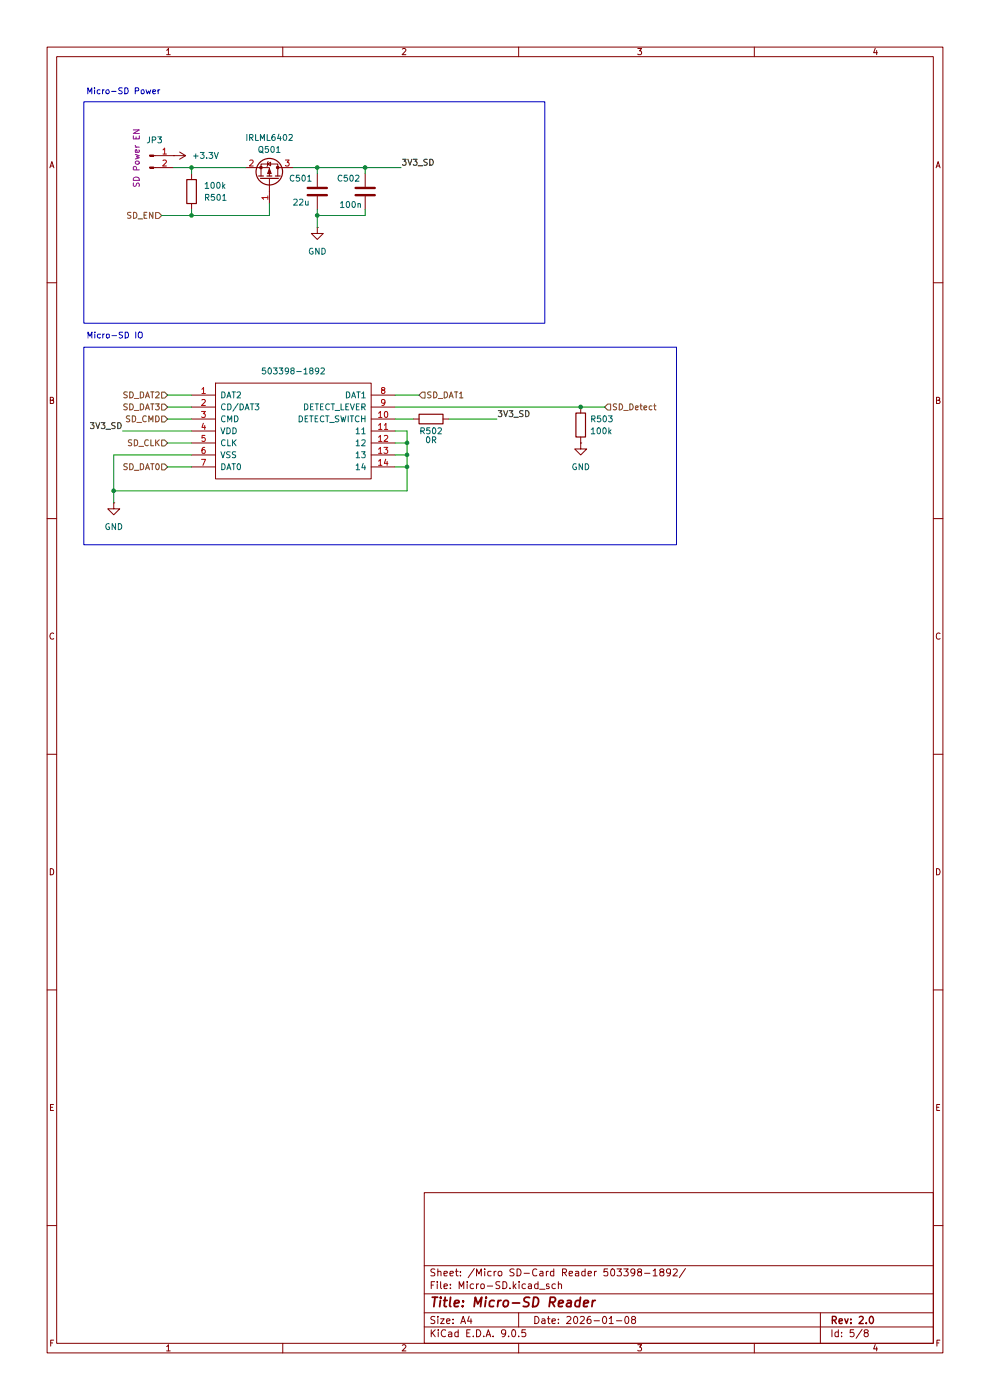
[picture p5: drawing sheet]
(kicad_sch
 (version 20250114)
 (generator "eeschema")
 (generator_version "9.0")
 (paper "A4" portrait)
 (title_block
  (title "Micro-SD Reader")
  (date "2026-01-08")
  (rev "2.0"))
 (lib_symbols
  (symbol "Connector:503398-1892"
   (pin_names
    (offset 0.762)) (exclude_from_sim no) (in_bom yes) (on_board yes)
   (property "Reference" "J" (at 39.37 7.62 0) (effects (font (size 1.27 1.27)) (justify left)))
   (property "Value" "503398-1892" (at 39.37 5.08 0) (effects (font (size 1.27 1.27)) (justify left)))
   (property "Footprint" "5033981892" (at 39.37 2.54 0) (effects (font (size 1.27 1.27)) (justify left) (hide yes)))
   (property "Datasheet" "http://www.molex.com/webdocs/datasheets/pdf/en-us//5033981892_MEMORY_CARD_SOCKET.pdf" (at 39.37 0 0) (effects (font (size 1.27 1.27)) (justify left) (hide yes)))
   (property "Description" "MicroSD SMT Push-Push 1.28mm height MicroSD SMT Push-Push 1.28mm height" (at 0 0 0) (effects (font (size 1.27 1.27)) (hide yes)))
   (property "Description_1" "MicroSD SMT Push-Push 1.28mm height MicroSD SMT Push-Push 1.28mm height" (at 39.37 -2.54 0) (effects (font (size 1.27 1.27)) (justify left) (hide yes)))
   (property "Height" "1.28" (at 39.37 -5.08 0) (effects (font (size 1.27 1.27)) (justify left) (hide yes)))
   (property "Mouser Part Number" "538-503398-1892" (at 39.37 -7.62 0) (effects (font (size 1.27 1.27)) (justify left) (hide yes)))
   (property "Mouser Price/Stock" "https://www.mouser.co.uk/ProductDetail/Molex/503398-1892?qs=b0v8CoHHvSMxV%252BW12iKaSg%3D%3D" (at 39.37 -10.16 0) (effects (font (size 1.27 1.27)) (justify left) (hide yes)))
   (property "Manufacturer_Name" "Molex" (at 39.37 -12.7 0) (effects (font (size 1.27 1.27)) (justify left) (hide yes)))
   (property "Manufacturer_Part_Number" "503398-1892" (at 39.37 -15.24 0) (effects (font (size 1.27 1.27)) (justify left) (hide yes)))
   (symbol "503398-1892_0_0"
    (pin passive line (at 0 0 0) (length 5.08) (name "DAT2" (effects (font (size 1.27 1.27)))) (number "1" (effects (font (size 1.27 1.27)))))
    (pin passive line (at 0 -2.54 0) (length 5.08) (name "CD/DAT3" (effects (font (size 1.27 1.27)))) (number "2" (effects (font (size 1.27 1.27)))))
    (pin passive line (at 0 -5.08 0) (length 5.08) (name "CMD" (effects (font (size 1.27 1.27)))) (number "3" (effects (font (size 1.27 1.27)))))
    (pin passive line (at 0 -7.62 0) (length 5.08) (name "VDD" (effects (font (size 1.27 1.27)))) (number "4" (effects (font (size 1.27 1.27)))))
    (pin passive line (at 0 -10.16 0) (length 5.08) (name "CLK" (effects (font (size 1.27 1.27)))) (number "5" (effects (font (size 1.27 1.27)))))
    (pin passive line (at 0 -12.7 0) (length 5.08) (name "VSS" (effects (font (size 1.27 1.27)))) (number "6" (effects (font (size 1.27 1.27)))))
    (pin passive line (at 0 -15.24 0) (length 5.08) (name "DAT0" (effects (font (size 1.27 1.27)))) (number "7" (effects (font (size 1.27 1.27)))))
    (pin passive line (at 43.18 0 180) (length 5.08) (name "DAT1" (effects (font (size 1.27 1.27)))) (number "8" (effects (font (size 1.27 1.27)))))
    (pin passive line (at 43.18 -2.54 180) (length 5.08) (name "DETECT_LEVER" (effects (font (size 1.27 1.27)))) (number "9" (effects (font (size 1.27 1.27)))))
    (pin passive line (at 43.18 -5.08 180) (length 5.08) (name "DETECT_SWITCH" (effects (font (size 1.27 1.27)))) (number "10" (effects (font (size 1.27 1.27)))))
    (pin passive line (at 43.18 -7.62 180) (length 5.08) (name "11" (effects (font (size 1.27 1.27)))) (number "11" (effects (font (size 1.27 1.27)))))
    (pin passive line (at 43.18 -10.16 180) (length 5.08) (name "12" (effects (font (size 1.27 1.27)))) (number "12" (effects (font (size 1.27 1.27)))))
    (pin passive line (at 43.18 -12.7 180) (length 5.08) (name "13" (effects (font (size 1.27 1.27)))) (number "13" (effects (font (size 1.27 1.27)))))
    (pin passive line (at 43.18 -15.24 180) (length 5.08) (name "14" (effects (font (size 1.27 1.27)))) (number "14" (effects (font (size 1.27 1.27))))))
   (symbol "503398-1892_0_1"
    (polyline (pts (xy 5.08 2.54) (xy 38.1 2.54) (xy 38.1 -17.78) (xy 5.08 -17.78) (xy 5.08 2.54)) (stroke (width 0.1524) (type solid)) (fill (type none))))
   (embedded_fonts no))
  (symbol "Connector:Conn_01x02_Pin"
   (pin_names
    (offset 1.016) (hide yes)) (exclude_from_sim no) (in_bom yes) (on_board yes)
   (property "Reference" "J" (at 0 2.54 0) (effects (font (size 1.27 1.27))))
   (property "Value" "Conn_01x02_Pin" (at 0 -5.08 0) (effects (font (size 1.27 1.27))))
   (property "Footprint" "" (at 0 0 0) (effects (font (size 1.27 1.27)) (hide yes)))
   (property "Datasheet" "~" (at 0 0 0) (effects (font (size 1.27 1.27)) (hide yes)))
   (property "Description" "Generic connector, single row, 01x02, script generated" (at 0 0 0) (effects (font (size 1.27 1.27)) (hide yes)))
   (property "ki_locked" "" (at 0 0 0) (effects (font (size 1.27 1.27))))
   (symbol "Conn_01x02_Pin_1_1"
    (rectangle (start 0.8636 0.127) (end 0 -0.127) (stroke (width 0.1524) (type default)) (fill (type outline)))
    (rectangle (start 0.8636 -2.413) (end 0 -2.667) (stroke (width 0.1524) (type default)) (fill (type outline)))
    (polyline (pts (xy 1.27 0) (xy 0.8636 0)) (stroke (width 0.1524) (type default)) (fill (type none)))
    (polyline (pts (xy 1.27 -2.54) (xy 0.8636 -2.54)) (stroke (width 0.1524) (type default)) (fill (type none)))
    (pin passive line (at 5.08 0 180) (length 3.81) (name "Pin_1" (effects (font (size 1.27 1.27)))) (number "1" (effects (font (size 1.27 1.27)))))
    (pin passive line (at 5.08 -2.54 180) (length 3.81) (name "Pin_2" (effects (font (size 1.27 1.27)))) (number "2" (effects (font (size 1.27 1.27))))))
   (embedded_fonts no))
  (symbol "Device:C"
   (pin_numbers (hide yes))
   (pin_names
    (offset 0.254)) (exclude_from_sim no) (in_bom yes) (on_board yes)
   (property "Reference" "C" (at 0.635 2.54 0) (effects (font (size 1.27 1.27)) (justify left)))
   (property "Value" "C" (at 0.635 -2.54 0) (effects (font (size 1.27 1.27)) (justify left)))
   (property "Footprint" "" (at 0.9652 -3.81 0) (effects (font (size 1.27 1.27)) (hide yes)))
   (property "Datasheet" "~" (at 0 0 0) (effects (font (size 1.27 1.27)) (hide yes)))
   (property "Description" "Unpolarized capacitor" (at 0 0 0) (effects (font (size 1.27 1.27)) (hide yes)))
   (symbol "C_0_1"
    (polyline (pts (xy -2.032 0.762) (xy 2.032 0.762)) (stroke (width 0.508) (type default)) (fill (type none)))
    (polyline (pts (xy -2.032 -0.762) (xy 2.032 -0.762)) (stroke (width 0.508) (type default)) (fill (type none))))
   (symbol "C_1_1"
    (pin passive line (at 0 3.81 270) (length 2.794) (name "~" (effects (font (size 1.27 1.27)))) (number "1" (effects (font (size 1.27 1.27)))))
    (pin passive line (at 0 -3.81 90) (length 2.794) (name "~" (effects (font (size 1.27 1.27)))) (number "2" (effects (font (size 1.27 1.27))))))
   (embedded_fonts no))
  (symbol "Device:R"
   (pin_numbers (hide yes))
   (pin_names
    (offset 0)) (exclude_from_sim no) (in_bom yes) (on_board yes)
   (property "Reference" "R" (at 2.032 0 90) (effects (font (size 1.27 1.27))))
   (property "Value" "R" (at 0 0 90) (effects (font (size 1.27 1.27))))
   (property "Footprint" "" (at -1.778 0 90) (effects (font (size 1.27 1.27)) (hide yes)))
   (property "Datasheet" "~" (at 0 0 0) (effects (font (size 1.27 1.27)) (hide yes)))
   (property "Description" "Resistor" (at 0 0 0) (effects (font (size 1.27 1.27)) (hide yes)))
   (symbol "R_0_1"
    (rectangle (start -1.016 -2.54) (end 1.016 2.54) (stroke (width 0.254) (type default)) (fill (type none))))
   (symbol "R_1_1"
    (pin passive line (at 0 3.81 270) (length 1.27) (name "~" (effects (font (size 1.27 1.27)))) (number "1" (effects (font (size 1.27 1.27)))))
    (pin passive line (at 0 -3.81 90) (length 1.27) (name "~" (effects (font (size 1.27 1.27)))) (number "2" (effects (font (size 1.27 1.27))))))
   (embedded_fonts no))
  (symbol "Transistor_FET:IRLML6402"
   (pin_names (hide yes)) (exclude_from_sim no) (in_bom yes) (on_board yes)
   (property "Reference" "Q" (at 5.08 1.905 0) (effects (font (size 1.27 1.27)) (justify left)))
   (property "Value" "IRLML6402" (at 5.08 0 0) (effects (font (size 1.27 1.27)) (justify left)))
   (property "Footprint" "Package_TO_SOT_SMD:SOT-23" (at 5.08 -1.905 0) (effects (font (size 1.27 1.27)
    (italic yes)) (justify left) (hide yes)))
   (property "Datasheet" "https://www.infineon.com/dgdl/irlml6402pbf.pdf?fileId=5546d462533600a401535668d5c2263c" (at 5.08 -3.81 0) (effects (font (size 1.27 1.27)) (justify left) (hide yes)))
   (property "Description" "-3.7A Id, -20V Vds, 65mOhm Rds, P-Channel HEXFET Power MOSFET, SOT-23" (at 0 0 0) (effects (font (size 1.27 1.27)) (hide yes)))
   (symbol "IRLML6402_0_1"
    (polyline (pts (xy 0.254 1.905) (xy 0.254 -1.905)) (stroke (width 0.254) (type default)) (fill (type none)))
    (polyline (pts (xy 0.254 0) (xy -2.54 0)) (stroke (width 0) (type default)) (fill (type none)))
    (polyline (pts (xy 0.762 2.286) (xy 0.762 1.27)) (stroke (width 0.254) (type default)) (fill (type none)))
    (polyline (pts (xy 0.762 1.778) (xy 3.302 1.778) (xy 3.302 -1.778) (xy 0.762 -1.778)) (stroke (width 0) (type default)) (fill (type none)))
    (polyline (pts (xy 0.762 0.508) (xy 0.762 -0.508)) (stroke (width 0.254) (type default)) (fill (type none)))
    (polyline (pts (xy 0.762 -1.27) (xy 0.762 -2.286)) (stroke (width 0.254) (type default)) (fill (type none)))
    (circle (center 1.651 0) (radius 2.794) (stroke (width 0.254) (type default)) (fill (type none)))
    (polyline (pts (xy 2.286 0) (xy 1.27 0.381) (xy 1.27 -0.381) (xy 2.286 0)) (stroke (width 0) (type default)) (fill (type outline)))
    (polyline (pts (xy 2.54 2.54) (xy 2.54 1.778)) (stroke (width 0) (type default)) (fill (type none)))
    (circle (center 2.54 1.778) (radius 0.254) (stroke (width 0) (type default)) (fill (type outline)))
    (circle (center 2.54 -1.778) (radius 0.254) (stroke (width 0) (type default)) (fill (type outline)))
    (polyline (pts (xy 2.54 -2.54) (xy 2.54 0) (xy 0.762 0)) (stroke (width 0) (type default)) (fill (type none)))
    (polyline (pts (xy 2.794 -0.508) (xy 2.921 -0.381) (xy 3.683 -0.381) (xy 3.81 -0.254)) (stroke (width 0) (type default)) (fill (type none)))
    (polyline (pts (xy 3.302 -0.381) (xy 2.921 0.254) (xy 3.683 0.254) (xy 3.302 -0.381)) (stroke (width 0) (type default)) (fill (type none))))
   (symbol "IRLML6402_1_1"
    (pin input line (at -5.08 0 0) (length 2.54) (name "G" (effects (font (size 1.27 1.27)))) (number "1" (effects (font (size 1.27 1.27)))))
    (pin passive line (at 2.54 5.08 270) (length 2.54) (name "D" (effects (font (size 1.27 1.27)))) (number "3" (effects (font (size 1.27 1.27)))))
    (pin passive line (at 2.54 -5.08 90) (length 2.54) (name "S" (effects (font (size 1.27 1.27)))) (number "2" (effects (font (size 1.27 1.27))))))
   (embedded_fonts no))
  (symbol "power:+3.3V"
   (power)
   (pin_numbers (hide yes))
   (pin_names
    (offset 0) (hide yes)) (exclude_from_sim no) (in_bom yes) (on_board yes)
   (property "Reference" "#PWR" (at 0 -3.81 0) (effects (font (size 1.27 1.27)) (hide yes)))
   (property "Value" "+3.3V" (at 0 3.556 0) (effects (font (size 1.27 1.27))))
   (property "Footprint" "" (at 0 0 0) (effects (font (size 1.27 1.27)) (hide yes)))
   (property "Datasheet" "" (at 0 0 0) (effects (font (size 1.27 1.27)) (hide yes)))
   (property "Description" "Power symbol creates a global label with name \"+3.3V\"" (at 0 0 0) (effects (font (size 1.27 1.27)) (hide yes)))
   (symbol "+3.3V_0_1"
    (polyline (pts (xy -0.762 1.27) (xy 0 2.54)) (stroke (width 0) (type default)) (fill (type none)))
    (polyline (pts (xy 0 2.54) (xy 0.762 1.27)) (stroke (width 0) (type default)) (fill (type none)))
    (polyline (pts (xy 0 0) (xy 0 2.54)) (stroke (width 0) (type default)) (fill (type none))))
   (symbol "+3.3V_1_1"
    (pin power_in line (at 0 0 90) (length 0) (name "~" (effects (font (size 1.27 1.27)))) (number "1" (effects (font (size 1.27 1.27))))))
   (embedded_fonts no))
  (symbol "power:GND"
   (power)
   (pin_numbers (hide yes))
   (pin_names
    (offset 0) (hide yes)) (exclude_from_sim no) (in_bom yes) (on_board yes)
   (property "Reference" "#PWR" (at 0 -6.35 0) (effects (font (size 1.27 1.27)) (hide yes)))
   (property "Value" "GND" (at 0 -3.81 0) (effects (font (size 1.27 1.27))))
   (property "Footprint" "" (at 0 0 0) (effects (font (size 1.27 1.27)) (hide yes)))
   (property "Datasheet" "" (at 0 0 0) (effects (font (size 1.27 1.27)) (hide yes)))
   (property "Description" "Power symbol creates a global label with name \"GND\" , ground" (at 0 0 0) (effects (font (size 1.27 1.27)) (hide yes)))
   (symbol "GND_0_1"
    (polyline (pts (xy 0 0) (xy 0 -1.27) (xy 1.27 -1.27) (xy 0 -2.54) (xy -1.27 -1.27) (xy 0 -1.27)) (stroke (width 0) (type default)) (fill (type none))))
   (symbol "GND_1_1"
    (pin power_in line (at 0 0 270) (length 0) (name "~" (effects (font (size 1.27 1.27)))) (number "1" (effects (font (size 1.27 1.27))))))
   (embedded_fonts no)))
 (rectangle
  (start 17.78 73.66)
  (end 143.51 115.57)
  (stroke (width 0) (type default))
  (fill (type none)))
 (rectangle
  (start 17.78 21.59)
  (end 115.57 68.58)
  (stroke (width 0) (type default))
  (fill (type none)))
 (text "Micro-SD Power"
  (exclude_from_sim no)
  (at 26.162 19.558 0)
  (effects (font (size 1.27 1.27))))
 (text "Micro-SD IO\n"
  (exclude_from_sim no)
  (at 24.384 71.374 0)
  (effects (font (size 1.27 1.27))))
 (junction
  (at 86.36 99.06)
  (diameter 0)
  (color 0 0 0 0))
 (junction
  (at 77.47 35.56)
  (diameter 0)
  (color 0 0 0 0))
 (junction
  (at 40.64 45.72)
  (diameter 0)
  (color 0 0 0 0))
 (junction
  (at 123.19 86.36)
  (diameter 0)
  (color 0 0 0 0))
 (junction
  (at 40.64 35.56)
  (diameter 0)
  (color 0 0 0 0))
 (junction
  (at 67.31 35.56)
  (diameter 0)
  (color 0 0 0 0))
 (junction
  (at 86.36 96.52)
  (diameter 0)
  (color 0 0 0 0))
 (junction
  (at 67.31 45.72)
  (diameter 0)
  (color 0 0 0 0))
 (junction
  (at 24.13 104.14)
  (diameter 0)
  (color 0 0 0 0))
 (junction
  (at 86.36 93.98)
  (diameter 0)
  (color 0 0 0 0))
 (wire
  (pts (xy 62.23 35.56) (xy 67.31 35.56))
  (stroke (width 0) (type default)))
 (wire
  (pts (xy 86.36 104.14) (xy 86.36 99.06))
  (stroke (width 0) (type default)))
 (wire
  (pts (xy 26.035 91.44) (xy 40.64 91.44))
  (stroke (width 0) (type default)))
 (wire
  (pts (xy 77.47 35.56) (xy 77.47 36.83))
  (stroke (width 0) (type default)))
 (wire
  (pts (xy 35.56 99.06) (xy 40.64 99.06))
  (stroke (width 0) (type default)))
 (wire
  (pts (xy 40.64 35.56) (xy 40.64 36.83))
  (stroke (width 0) (type default)))
 (wire
  (pts (xy 86.36 91.44) (xy 86.36 93.98))
  (stroke (width 0) (type default)))
 (wire
  (pts (xy 67.31 45.72) (xy 77.47 45.72))
  (stroke (width 0) (type default)))
 (wire
  (pts (xy 83.82 86.36) (xy 123.19 86.36))
  (stroke (width 0) (type default)))
 (wire
  (pts (xy 77.47 35.56) (xy 85.09 35.56))
  (stroke (width 0) (type default)))
 (wire
  (pts (xy 34.29 45.72) (xy 40.64 45.72))
  (stroke (width 0) (type default)))
 (wire
  (pts (xy 36.83 35.56) (xy 40.64 35.56))
  (stroke (width 0) (type default)))
 (wire
  (pts (xy 24.13 106.68) (xy 24.13 104.14))
  (stroke (width 0) (type default)))
 (wire
  (pts (xy 57.15 43.18) (xy 57.15 45.72))
  (stroke (width 0) (type default)))
 (wire
  (pts (xy 67.31 35.56) (xy 67.31 36.83))
  (stroke (width 0) (type default)))
 (wire
  (pts (xy 83.82 99.06) (xy 86.36 99.06))
  (stroke (width 0) (type default)))
 (wire
  (pts (xy 83.82 88.9) (xy 87.63 88.9))
  (stroke (width 0) (type default)))
 (wire
  (pts (xy 40.64 35.56) (xy 52.07 35.56))
  (stroke (width 0) (type default)))
 (wire
  (pts (xy 35.56 83.82) (xy 40.64 83.82))
  (stroke (width 0) (type default)))
 (wire
  (pts (xy 24.13 104.14) (xy 86.36 104.14))
  (stroke (width 0) (type default)))
 (wire
  (pts (xy 88.9 83.82) (xy 83.82 83.82))
  (stroke (width 0) (type default)))
 (wire
  (pts (xy 40.64 45.72) (xy 40.64 44.45))
  (stroke (width 0) (type default)))
 (wire
  (pts (xy 67.31 44.45) (xy 67.31 45.72))
  (stroke (width 0) (type default)))
 (wire
  (pts (xy 24.13 104.14) (xy 24.13 96.52))
  (stroke (width 0) (type default)))
 (wire
  (pts (xy 35.56 88.9) (xy 40.64 88.9))
  (stroke (width 0) (type default)))
 (wire
  (pts (xy 95.25 88.9) (xy 105.41 88.9))
  (stroke (width 0) (type default)))
 (wire
  (pts (xy 67.31 35.56) (xy 77.47 35.56))
  (stroke (width 0) (type default)))
 (wire
  (pts (xy 86.36 93.98) (xy 86.36 96.52))
  (stroke (width 0) (type default)))
 (wire
  (pts (xy 83.82 96.52) (xy 86.36 96.52))
  (stroke (width 0) (type default)))
 (wire
  (pts (xy 35.56 93.98) (xy 40.64 93.98))
  (stroke (width 0) (type default)))
 (wire
  (pts (xy 86.36 96.52) (xy 86.36 99.06))
  (stroke (width 0) (type default)))
 (wire
  (pts (xy 67.31 45.72) (xy 67.31 48.26))
  (stroke (width 0) (type default)))
 (wire
  (pts (xy 123.19 86.36) (xy 128.27 86.36))
  (stroke (width 0) (type default)))
 (wire
  (pts (xy 35.56 86.36) (xy 40.64 86.36))
  (stroke (width 0) (type default)))
 (wire
  (pts (xy 77.47 45.72) (xy 77.47 44.45))
  (stroke (width 0) (type default)))
 (wire
  (pts (xy 24.13 96.52) (xy 40.64 96.52))
  (stroke (width 0) (type default)))
 (wire
  (pts (xy 40.64 45.72) (xy 57.15 45.72))
  (stroke (width 0) (type default)))
 (wire
  (pts (xy 83.82 93.98) (xy 86.36 93.98))
  (stroke (width 0) (type default)))
 (wire
  (pts (xy 83.82 91.44) (xy 86.36 91.44))
  (stroke (width 0) (type default)))
 (label "3V3_SD"
  (at 85.09 35.56 0)
  (effects (font (size 1.27 1.27)) (justify left bottom)))
 (label "3V3_SD"
  (at 105.41 88.9 0)
  (effects (font (size 1.27 1.27)) (justify left bottom)))
 (label "3V3_SD"
  (at 26.035 91.44 180)
  (effects (font (size 1.27 1.27)) (justify right bottom)))
 (hierarchical_label "SD_CMD"
  (shape input)
  (at 35.56 88.9 180)
  (effects (font (size 1.27 1.27)) (justify right)))
 (hierarchical_label "SD_DAT3"
  (shape input)
  (at 35.56 86.36 180)
  (effects (font (size 1.27 1.27)) (justify right)))
 (hierarchical_label "SD_DAT1"
  (shape input)
  (at 88.9 83.82 0)
  (effects (font (size 1.27 1.27)) (justify left)))
 (hierarchical_label "SD_DAT2"
  (shape input)
  (at 35.56 83.82 180)
  (effects (font (size 1.27 1.27)) (justify right)))
 (hierarchical_label "SD_DAT0"
  (shape input)
  (at 35.56 99.06 180)
  (effects (font (size 1.27 1.27)) (justify right)))
 (hierarchical_label "SD_EN"
  (shape input)
  (at 34.29 45.72 180)
  (effects (font (size 1.27 1.27)) (justify right)))
 (hierarchical_label "SD_Detect"
  (shape input)
  (at 128.27 86.36 0)
  (effects (font (size 1.27 1.27)) (justify left)))
 (hierarchical_label "SD_CLK"
  (shape input)
  (at 35.56 93.98 180)
  (effects (font (size 1.27 1.27)) (justify right)))
 (symbol
  (lib_id "Device:R")
  (at 91.44 88.9 90)
  (unit 1)
  (exclude_from_sim no)
  (in_bom yes)
  (on_board yes)
  (dnp no)
  (property "Reference" "R502" (at 91.44 91.44 90) (effects (font (size 1.27 1.27))))
  (property "Value" "0R" (at 91.44 93.345 90) (effects (font (size 1.27 1.27))))
  (property "Footprint" "Resistor_SMD:R_0805_2012Metric_Pad1.20x1.40mm_HandSolder" (at 47.752 76.2 0) (effects (font (size 1.27 1.27)) (hide yes)))
  (property "Datasheet" "~" (at 49.53 76.2 90) (effects (font (size 1.27 1.27)) (hide yes)))
  (property "Description" "" (at 49.53 76.2 90) (effects (font (size 1.27 1.27))))
  (property "Mouser Part Number" "279-CRG0805ZR" (at 49.53 76.2 90) (effects (font (size 1.27 1.27)) (hide yes)))
  (property "AVAILABILITY" "" (at 91.44 88.9 90) (effects (font (size 1.27 1.27)) (hide yes)))
  (property "ECCN_EU" "" (at 91.44 88.9 90) (effects (font (size 1.27 1.27)) (hide yes)))
  (property "ECCN_US" "" (at 91.44 88.9 90) (effects (font (size 1.27 1.27)) (hide yes)))
  (property "PRICE" "" (at 91.44 88.9 90) (effects (font (size 1.27 1.27)) (hide yes)))
  (pin "1")
  (pin "2")
  (instances (project "" (path "" (reference "R502") (unit 1)) (path "" (reference "R502") (unit 1)))))
 (symbol
  (lib_id "power:+3.3V")
  (at 36.83 33.02 270)
  (unit 1)
  (exclude_from_sim no)
  (in_bom yes)
  (on_board yes)
  (dnp no)
  (fields_autoplaced yes)
  (property "Reference" "#PWR0501" (at 33.02 33.02 0) (effects (font (size 1.27 1.27)) (hide yes)))
  (property "Value" "+3.3V" (at 40.64 33.0199 90) (effects (font (size 1.27 1.27)) (justify left)))
  (property "Footprint" "" (at 36.83 33.02 0) (effects (font (size 1.27 1.27)) (hide yes)))
  (property "Datasheet" "" (at 36.83 33.02 0) (effects (font (size 1.27 1.27)) (hide yes)))
  (property "Description" "Power symbol creates a global label with name \"+3.3V\"" (at 36.83 33.02 0) (effects (font (size 1.27 1.27)) (hide yes)))
  (pin "1"))
 (symbol
  (lib_id "Device:C")
  (at 77.47 40.64 180)
  (unit 1)
  (exclude_from_sim no)
  (in_bom yes)
  (on_board yes)
  (dnp no)
  (property "Reference" "C502" (at 71.374 37.846 0) (effects (font (size 1.27 1.27)) (justify right)))
  (property "Value" "100n" (at 71.882 43.434 0) (effects (font (size 1.27 1.27)) (justify right)))
  (property "Footprint" "Capacitor_SMD:C_0805_2012Metric_Pad1.18x1.45mm_HandSolder" (at 76.5048 36.83 0) (effects (font (size 1.27 1.27)) (hide yes)))
  (property "Datasheet" "~" (at 77.47 40.64 0) (effects (font (size 1.27 1.27)) (hide yes)))
  (property "Description" "" (at 77.47 40.64 0) (effects (font (size 1.27 1.27))))
  (property "Mouser Part Number" "603-CC805KRX7R9BB104" (at 77.47 40.64 0) (effects (font (size 1.27 1.27)) (hide yes)))
  (property "AVAILABILITY" "" (at 77.47 40.64 0) (effects (font (size 1.27 1.27)) (hide yes)))
  (property "ECCN_EU" "" (at 77.47 40.64 0) (effects (font (size 1.27 1.27)) (hide yes)))
  (property "ECCN_US" "" (at 77.47 40.64 0) (effects (font (size 1.27 1.27)) (hide yes)))
  (property "PRICE" "" (at 77.47 40.64 0) (effects (font (size 1.27 1.27)) (hide yes)))
  (pin "2")
  (pin "1"))
 (symbol
  (lib_id "power:GND")
  (at 24.13 106.68 0)
  (unit 1)
  (exclude_from_sim no)
  (in_bom yes)
  (on_board yes)
  (dnp no)
  (fields_autoplaced yes)
  (property "Reference" "#PWR035" (at 24.13 113.03 0) (effects (font (size 1.27 1.27)) (hide yes)))
  (property "Value" "GND" (at 24.13 111.76 0) (effects (font (size 1.27 1.27))))
  (property "Footprint" "" (at 24.13 106.68 0) (effects (font (size 1.27 1.27)) (hide yes)))
  (property "Datasheet" "" (at 24.13 106.68 0) (effects (font (size 1.27 1.27)) (hide yes)))
  (property "Description" "Power symbol creates a global label with name \"GND\" , ground" (at 24.13 106.68 0) (effects (font (size 1.27 1.27)) (hide yes)))
  (pin "1"))
 (symbol
  (lib_id "Device:C")
  (at 67.31 40.64 180)
  (unit 1)
  (exclude_from_sim no)
  (in_bom yes)
  (on_board yes)
  (dnp no)
  (property "Reference" "C501" (at 61.214 37.846 0) (effects (font (size 1.27 1.27)) (justify right)))
  (property "Value" "22u" (at 61.976 42.926 0) (effects (font (size 1.27 1.27)) (justify right)))
  (property "Footprint" "Capacitor_SMD:C_0805_2012Metric_Pad1.18x1.45mm_HandSolder" (at 66.3448 36.83 0) (effects (font (size 1.27 1.27)) (hide yes)))
  (property "Datasheet" "~" (at 67.31 40.64 0) (effects (font (size 1.27 1.27)) (hide yes)))
  (property "Description" "" (at 67.31 40.64 0) (effects (font (size 1.27 1.27))))
  (property "Mouser Part Number" "187-CL21A226KQCLRNC" (at 67.31 40.64 0) (effects (font (size 1.27 1.27)) (hide yes)))
  (property "AVAILABILITY" "" (at 67.31 40.64 0) (effects (font (size 1.27 1.27)) (hide yes)))
  (property "ECCN_EU" "" (at 67.31 40.64 0) (effects (font (size 1.27 1.27)) (hide yes)))
  (property "ECCN_US" "" (at 67.31 40.64 0) (effects (font (size 1.27 1.27)) (hide yes)))
  (property "PRICE" "" (at 67.31 40.64 0) (effects (font (size 1.27 1.27)) (hide yes)))
  (pin "2")
  (pin "1"))
 (symbol
  (lib_id "Connector:503398-1892")
  (at 40.64 83.82 0)
  (unit 1)
  (exclude_from_sim no)
  (in_bom yes)
  (on_board yes)
  (dnp no)
  (fields_autoplaced yes)
  (property "Reference" "J502" (at 62.23 76.2 0) (effects (font (size 1.27 1.27)) (hide yes)))
  (property "Value" "503398-1892" (at 62.23 78.74 0) (effects (font (size 1.27 1.27))))
  (property "Footprint" "Bibliothek:503398-1892-1" (at 80.01 81.28 0) (effects (font (size 1.27 1.27)) (justify left) (hide yes)))
  (property "Datasheet" "http://www.molex.com/webdocs/datasheets/pdf/en-us//5033981892_MEMORY_CARD_SOCKET.pdf" (at 80.01 83.82 0) (effects (font (size 1.27 1.27)) (justify left) (hide yes)))
  (property "Description" "MicroSD SMT Push-Push 1.28mm height MicroSD SMT Push-Push 1.28mm height" (at 40.64 83.82 0) (effects (font (size 1.27 1.27)) (hide yes)))
  (property "Description_1" "MicroSD SMT Push-Push 1.28mm height MicroSD SMT Push-Push 1.28mm height" (at 80.01 86.36 0) (effects (font (size 1.27 1.27)) (justify left) (hide yes)))
  (property "Height" "1.28" (at 80.01 88.9 0) (effects (font (size 1.27 1.27)) (justify left) (hide yes)))
  (property "Mouser Part Number" "538-503398-1892" (at 80.01 91.44 0) (effects (font (size 1.27 1.27)) (justify left) (hide yes)))
  (property "Mouser Price/Stock" "https://www.mouser.co.uk/ProductDetail/Molex/503398-1892?qs=b0v8CoHHvSMxV%252BW12iKaSg%3D%3D" (at 80.01 93.98 0) (effects (font (size 1.27 1.27)) (justify left) (hide yes)))
  (property "Manufacturer_Name" "Molex" (at 80.01 96.52 0) (effects (font (size 1.27 1.27)) (justify left) (hide yes)))
  (property "Manufacturer_Part_Number" "503398-1892" (at 80.01 99.06 0) (effects (font (size 1.27 1.27)) (justify left) (hide yes)))
  (property "AVAILABILITY" "" (at 40.64 83.82 0) (effects (font (size 1.27 1.27)) (hide yes)))
  (property "ECCN_EU" "" (at 40.64 83.82 0) (effects (font (size 1.27 1.27)) (hide yes)))
  (property "ECCN_US" "" (at 40.64 83.82 0) (effects (font (size 1.27 1.27)) (hide yes)))
  (property "PRICE" "" (at 40.64 83.82 0) (effects (font (size 1.27 1.27)) (hide yes)))
  (pin "14")
  (pin "13")
  (pin "12")
  (pin "11")
  (pin "10")
  (pin "9")
  (pin "8")
  (pin "7")
  (pin "6")
  (pin "5")
  (pin "4")
  (pin "3")
  (pin "2")
  (pin "1"))
 (symbol
  (lib_id "Transistor_FET:IRLML6402")
  (at 57.15 38.1 270)
  (mirror x)
  (unit 1)
  (exclude_from_sim no)
  (in_bom yes)
  (on_board yes)
  (dnp no)
  (property "Reference" "Q501" (at 57.15 31.75 90) (effects (font (size 1.27 1.27))))
  (property "Value" "IRLML6402" (at 57.15 29.21 90) (effects (font (size 1.27 1.27))))
  (property "Footprint" "Package_TO_SOT_SMD:SOT-23" (at 55.245 33.02 0) (effects (font (size 1.27 1.27)
    (italic yes)) (justify left) (hide yes)))
  (property "Datasheet" "https://www.infineon.com/dgdl/irlml6402pbf.pdf?fileId=5546d462533600a401535668d5c2263c" (at 53.34 33.02 0) (effects (font (size 1.27 1.27)) (justify left) (hide yes)))
  (property "Description" "-3.7A Id, -20V Vds, 65mOhm Rds, P-Channel HEXFET Power MOSFET, SOT-23" (at 57.15 38.1 0) (effects (font (size 1.27 1.27)) (hide yes)))
  (property "AVAILABILITY" "" (at 57.15 38.1 90) (effects (font (size 1.27 1.27)) (hide yes)))
  (property "ECCN_EU" "" (at 57.15 38.1 90) (effects (font (size 1.27 1.27)) (hide yes)))
  (property "ECCN_US" "" (at 57.15 38.1 90) (effects (font (size 1.27 1.27)) (hide yes)))
  (property "PRICE" "" (at 57.15 38.1 90) (effects (font (size 1.27 1.27)) (hide yes)))
  (property "Mouser Part Number" "942-IRLML6402TRPBF" (at 57.15 38.1 90) (effects (font (size 1.27 1.27)) (hide yes)))
  (pin "2")
  (pin "3")
  (pin "1"))
 (symbol
  (lib_id "Device:R")
  (at 123.19 90.17 0)
  (unit 1)
  (exclude_from_sim no)
  (in_bom yes)
  (on_board yes)
  (dnp no)
  (fields_autoplaced yes)
  (property "Reference" "R503" (at 125.095 88.9 0) (effects (font (size 1.27 1.27)) (justify left)))
  (property "Value" "100k" (at 125.095 91.44 0) (effects (font (size 1.27 1.27)) (justify left)))
  (property "Footprint" "Resistor_SMD:R_0805_2012Metric_Pad1.20x1.40mm_HandSolder" (at 121.412 90.17 90) (effects (font (size 1.27 1.27)) (hide yes)))
  (property "Datasheet" "~" (at 123.19 90.17 0) (effects (font (size 1.27 1.27)) (hide yes)))
  (property "Description" "" (at 123.19 90.17 0) (effects (font (size 1.27 1.27))))
  (property "Mouser Part Number" "660-RK73B2ATTE104J" (at 123.19 90.17 0) (effects (font (size 1.27 1.27)) (hide yes)))
  (property "AVAILABILITY" "" (at 123.19 90.17 0) (effects (font (size 1.27 1.27)) (hide yes)))
  (property "ECCN_EU" "" (at 123.19 90.17 0) (effects (font (size 1.27 1.27)) (hide yes)))
  (property "ECCN_US" "" (at 123.19 90.17 0) (effects (font (size 1.27 1.27)) (hide yes)))
  (property "PRICE" "" (at 123.19 90.17 0) (effects (font (size 1.27 1.27)) (hide yes)))
  (pin "1")
  (pin "2"))
 (symbol
  (lib_id "power:GND")
  (at 123.19 93.98 0)
  (unit 1)
  (exclude_from_sim no)
  (in_bom yes)
  (on_board yes)
  (dnp no)
  (fields_autoplaced yes)
  (property "Reference" "#PWR0504" (at 123.19 100.33 0) (effects (font (size 1.27 1.27)) (hide yes)))
  (property "Value" "GND" (at 123.19 99.06 0) (effects (font (size 1.27 1.27))))
  (property "Footprint" "" (at 123.19 93.98 0) (effects (font (size 1.27 1.27)) (hide yes)))
  (property "Datasheet" "" (at 123.19 93.98 0) (effects (font (size 1.27 1.27)) (hide yes)))
  (property "Description" "Power symbol creates a global label with name \"GND\" , ground" (at 123.19 93.98 0) (effects (font (size 1.27 1.27)) (hide yes)))
  (pin "1"))
 (symbol
  (lib_id "Device:R")
  (at 40.64 40.64 0)
  (mirror x)
  (unit 1)
  (exclude_from_sim no)
  (in_bom yes)
  (on_board yes)
  (dnp no)
  (property "Reference" "R501" (at 43.18 41.91 0) (effects (font (size 1.27 1.27)) (justify left)))
  (property "Value" "100k" (at 43.18 39.37 0) (effects (font (size 1.27 1.27)) (justify left)))
  (property "Footprint" "Resistor_SMD:R_0805_2012Metric_Pad1.20x1.40mm_HandSolder" (at 38.862 40.64 90) (effects (font (size 1.27 1.27)) (hide yes)))
  (property "Datasheet" "~" (at 40.64 40.64 0) (effects (font (size 1.27 1.27)) (hide yes)))
  (property "Description" "" (at 40.64 40.64 0) (effects (font (size 1.27 1.27))))
  (property "Mouser Part Number" "660-RK73B2ATTE104J" (at 40.64 40.64 0) (effects (font (size 1.27 1.27)) (hide yes)))
  (property "AVAILABILITY" "" (at 40.64 40.64 0) (effects (font (size 1.27 1.27)) (hide yes)))
  (property "ECCN_EU" "" (at 40.64 40.64 0) (effects (font (size 1.27 1.27)) (hide yes)))
  (property "ECCN_US" "" (at 40.64 40.64 0) (effects (font (size 1.27 1.27)) (hide yes)))
  (property "PRICE" "" (at 40.64 40.64 0) (effects (font (size 1.27 1.27)) (hide yes)))
  (pin "2")
  (pin "1"))
 (symbol
  (lib_id "power:GND")
  (at 67.31 48.26 0)
  (unit 1)
  (exclude_from_sim no)
  (in_bom yes)
  (on_board yes)
  (dnp no)
  (fields_autoplaced yes)
  (property "Reference" "#PWR0503" (at 67.31 54.61 0) (effects (font (size 1.27 1.27)) (hide yes)))
  (property "Value" "GND" (at 67.31 53.34 0) (effects (font (size 1.27 1.27))))
  (property "Footprint" "" (at 67.31 48.26 0) (effects (font (size 1.27 1.27)) (hide yes)))
  (property "Datasheet" "" (at 67.31 48.26 0) (effects (font (size 1.27 1.27)) (hide yes)))
  (property "Description" "Power symbol creates a global label with name \"GND\" , ground" (at 67.31 48.26 0) (effects (font (size 1.27 1.27)) (hide yes)))
  (pin "1"))
 (symbol
  (lib_id "Connector:Conn_01x02_Pin")
  (at 31.75 33.02 0)
  (unit 1)
  (exclude_from_sim no)
  (in_bom yes)
  (on_board yes)
  (dnp no)
  (property "Reference" "JP3" (at 32.766 29.718 0) (effects (font (size 1.27 1.27))))
  (property "Value" "Conn_01x02_Pin" (at 27.432 32.766 90) (effects (font (size 1.27 1.27)) (hide yes)))
  (property "Footprint" "Connector_PinHeader_2.54mm:PinHeader_1x02_P2.54mm_Vertical" (at 31.75 33.02 0) (effects (font (size 1.27 1.27)) (hide yes)))
  (property "Datasheet" "~" (at 31.75 33.02 0) (effects (font (size 1.27 1.27)) (hide yes)))
  (property "Description" "SD Power EN" (at 28.956 33.528 90) (effects (font (size 1.27 1.27))))
  (property "AVAILABILITY" "" (at 31.75 33.02 90) (effects (font (size 1.27 1.27)) (hide yes)))
  (property "ECCN_EU" "" (at 31.75 33.02 90) (effects (font (size 1.27 1.27)) (hide yes)))
  (property "ECCN_US" "" (at 31.75 33.02 90) (effects (font (size 1.27 1.27)) (hide yes)))
  (property "PRICE" "" (at 31.75 33.02 90) (effects (font (size 1.27 1.27)) (hide yes)))
  (property "Mouser Part Number" "523-G800NA306018EU" (at 31.75 33.02 90) (effects (font (size 1.27 1.27)) (hide yes)))
  (pin "1")
  (pin "2")))
